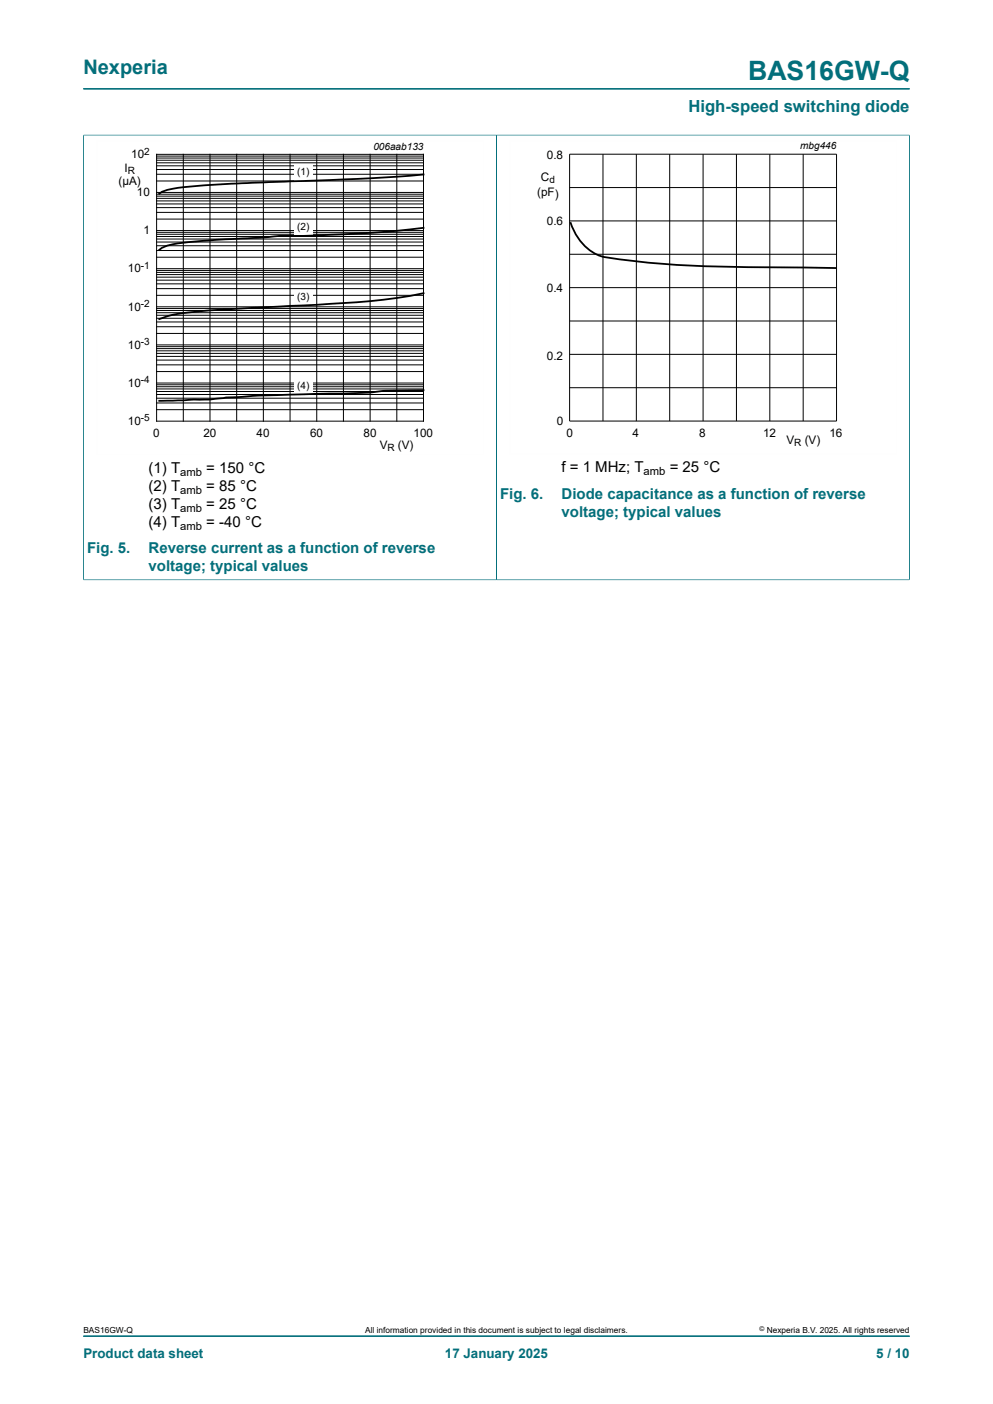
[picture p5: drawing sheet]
<svg xmlns="http://www.w3.org/2000/svg" width="210mm" height="297mm" viewBox="0 0 210 297" stroke-linecap="round" stroke-linejoin="round" font-family="sans-serif">
<path d="M17.6 18.8h174.8M17.6 28.6h87.4v94.1h-87.4M17.6 28.5v94.2" fill="none" stroke="#036f7b" stroke-width=".21"/>
<path d="M102.3 29.8h-81.9v66.3h81.9" fill="none" stroke="#fefefe" stroke-width=".21"/>
<g fill="none" stroke="#000" stroke-width=".21">
<path d="M33.1 32.6h56.5v56.5h-56.5zM33.1 38.3h56.5M33.1 36.9h56.5M33.1 35.9h56.5M33.1 35.1h56.5M33.1 34.4h56.5M33.1 33.9h56.5M33.1 33.4h56.5M33.1 33h56.5M38.8 32.6v56.5M44.4 32.6v56.5M50.1 32.6v56.5"/>
<path d="M55.7 32.6v56.5M61.3 32.6v56.5M67 32.6v56.5M72.6 32.6v56.5M78.3 32.6v56.5M83.9 32.6v56.5M33.1 59.3h56.5M33.1 58.6h56.5M33.1 58.1h56.5M33.1 57.6h56.5M33.1 57.2h56.5M33.1 56.8h56.5"/>
<path d="M33.1 54.4h56.5M33.1 53h56.5M33.1 52h56.5M33.1 51.2h56.5M33.1 50.6h56.5M33.1 50h56.5M33.1 49.6h56.5M33.1 49.1h56.5M33.1 48.8h56.5M33.1 44.9h56.5M33.1 43.9h56.5M33.1 43.1h56.5"/>
<path d="M33.1 42.5h56.5M33.1 42h56.5M33.1 41.5h56.5M33.1 41.1h56.5M33.1 40.7h56.5M33.1 78.6h56.5M33.1 77.2h56.5M33.1 76.2h56.5M33.1 75.4h56.5M33.1 74.8h56.5M33.1 74.2h56.5M33.1 73.7h56.5"/>
<path d="M33.1 73.3h56.5M33.1 73h56.5M33.1 70.5h56.5M33.1 69.1h56.5M33.1 68.1h56.5M33.1 67.3h56.5M33.1 66.7h56.5M33.1 66.2h56.5M33.1 65.7h56.5M33.1 65.3h56.5M33.1 64.9h56.5M33.1 62.5h56.5"/>
<path d="M33.1 60h56.5M33.1 86.7h56.5M33.1 85.2h56.5M33.1 84.2h56.5M33.1 83.5h56.5M33.1 82.8h56.5M33.1 82.3h56.5M33.1 81.8h56.5M33.1 81.4h56.5M33.1 81h56.5"/>
</g>
<g fill="#fefefe">
<path d="M62.2 34.8h3.9v3.6h-3.9z"/>
<path d="M62.2 46.1h3.9v3.6h-3.9z"/>
<path d="M62.2 60.7h3.9v3.6h-3.9z"/>
<path d="M62.2 79.4h3.9v3.6h-3.9z"/>
</g>
<path d="M89.6 36.9a825.9 825.9 0 0 1-36.2 1.8 188.4 188.4 0 0 0-16.9 1.2l-2.2 .7-.6 .4M89.6 48.2a309 309 0 0 1-31.7 1.8l-3.3 .3a174.7 174.7 0 0 0-18.1 1.4l-2.2 .7-.6 .5M120.6 47a10.4 10.4 0 0 0 7.3 7.4 233.2 233.2 0 0 0 37.3 2.2l11.6 .1M89.6 62a143.2 143.2 0 0 1-22.6 2.5l-11.3 .5a194.8 194.8 0 0 0-19.2 1.6l-2.8 .9M89.6 82.5a86.9 86.9 0 0 0-11.3 .5l-11.3 .3a380.1 380.1 0 0 0-23.7 1.2l-9.6 .3" fill="none" stroke="#000" stroke-width=".38"/>
<g fill="none" stroke="#000" stroke-width=".21">
<path d="M120.5 32.6h56.4v56.5h-56.4zM120.5 39.7h56.4M127.5 32.6v56.5M134.6 32.6v56.5M141.6 32.6v56.5M148.7 32.6v56.5M155.7 32.6v56.5M162.8 32.6v56.5M169.9 32.6v56.5M33.1 46.3h56.5M120.5 46.7h56.4M120.5 53.8h56.4"/>
<path d="M33.1 61.1h56.5M120.5 60.8h56.4M120.5 67.9h56.4M120.5 75h56.4M120.5 82h56.4"/>
</g>
<path d="M17.6 28.6v94M17.7 28.6h174.7M105 28.6v94.1M192.3 28.5v94.2M192.4 122.7h-174.7M17.6 282.6h174.8" fill="none" stroke="#036f7b" stroke-width=".21"/>
<path d="M189.6 29.8h-81.8v66.3h81.8" fill="none" stroke="#fefefe" stroke-width=".21"/>
<text font-size="5.6" fill="#036f7b" x="158.2" y="16.8">BAS16GW-Q</text>
<text font-size="4.2" fill="#036f7b" x="17.6" y="15.6">Nexperia</text>
<text font-size="3.5" fill="#036f7b" x="145.6" y="23.7">High-speed switching diode</text>
<g font-size="3.2">
<text x="31.4" y="100">(1) T</text>
<text x="43.6" y="100">= 150 °C</text>
<text x="118.8" y="99.9">f = 1 MHz; T</text>
<text x="141.6" y="99.9">= 25 °C</text>
<text x="31.4" y="103.8">(2) T</text>
<text x="31.4" y="107.6">(3) T</text>
<text x="43.6" y="103.8">= 85 °C</text>
<text x="43.6" y="107.6">= 25 °C</text>
<text x="31.4" y="111.4">(4) T</text>
<text x="43.6" y="111.4">= -40 °C</text>
</g>
<g font-size="3.2" fill="#036f7b">
<text x="105.8" y="105.5">Fig. 6.</text>
<text x="118.8" y="105.5">Diode capacitance as a function of reverse</text>
<text x="118.8" y="109.3">voltage; typical values</text>
<text x="18.4" y="117">Fig. 5.</text>
<text x="31.4" y="117">Reverse current as a function of reverse</text>
<text x="31.4" y="120.8">voltage; typical values</text>
</g>
<g font-size="2.8" fill="#036f7b">
<text x="17.6" y="287.2">Product data sheet</text>
<text x="94.1" y="287.2">17 January 2025</text>
<text x="185.3" y="287.2">5 / 10</text>
</g>
<g font-size="2.5">
<text x="27.7" y="33.4">10</text>
<text x="115.6" y="33.7">0.8</text>
<text x="25.1" y="39.2">(µA)</text>
<text x="26.3" y="36.3">I</text>
<text x="28.9" y="41.5">10</text>
<text x="113.6" y="41.5">(pF)</text>
<text x="114.4" y="38.3">C</text>
<text x="115.6" y="47.7">0.6</text>
<text x="30.3" y="49.6">1</text>
<text x="27" y="57.6">10</text>
<text x="27" y="65.7">10</text>
<text x="115.6" y="61.7">0.4</text>
<text x="27" y="73.8">10</text>
<text x="115.6" y="76.1">0.2</text>
<text x="27" y="81.8">10</text>
<text x="27" y="89.9">10</text>
<text x="117.7" y="89.9">0</text>
<text x="32.4" y="92.4">0</text>
<text x="43" y="92.4">20</text>
<text x="54.3" y="92.4">40</text>
<text x="65.6" y="92.4">60</text>
<text x="76.9" y="92.4">80</text>
<text x="80.3" y="95">V</text>
<text x="84.2" y="95">(V)</text>
<text x="87.5" y="92.4">100</text>
<text x="119.8" y="92.4">0</text>
<text x="133.7" y="92.4">4</text>
<text x="147.8" y="92.4">8</text>
<text x="161.4" y="92.4">12</text>
<text x="166.3" y="93.8">V</text>
<text x="170.2" y="93.8">(V)</text>
<text x="175.4" y="92.4">16</text>
</g>
<g font-size="2.4">
<text x="38.1" y="100.6">amb</text>
<text x="136.1" y="100.6">amb</text>
<text x="38.1" y="104.4">amb</text>
<text x="38.1" y="108.2">amb</text>
<text x="38.1" y="112">amb</text>
</g>
<g font-size="2.1">
<text x="30.5" y="32.8">2</text>
<text x="79" y="31.8">006aab133</text>
<text x="169.2" y="31.6">mbg446</text>
<text x="27" y="36.8">R</text>
<text x="62.8" y="37.1">(1)</text>
<text x="116.2" y="38.7">d</text>
<text x="62.8" y="48.7">(2)</text>
<text x="29.8" y="56.9">-1</text>
<text x="29.8" y="64.9">-2</text>
<text x="62.8" y="63.4">(3)</text>
<text x="29.8" y="73">-3</text>
<text x="29.8" y="81.1">-4</text>
<text x="62.8" y="82.2">(4)</text>
<text x="29.8" y="89.1">-5</text>
<text x="81.9" y="95.5">R</text>
<text x="168" y="94.3">R</text>
</g>
<g font-size="1.8">
<text x="17.6" y="282">BAS16GW-Q</text>
<text x="77.2" y="282">All information provided in this document is subject to legal disclaimers.</text>
<text x="162.2" y="282">Nexperia B.V. 2025. All rights reserved</text>
</g>
<text font-size="1.4" x="160.6" y="281.6">©</text>
</svg>
